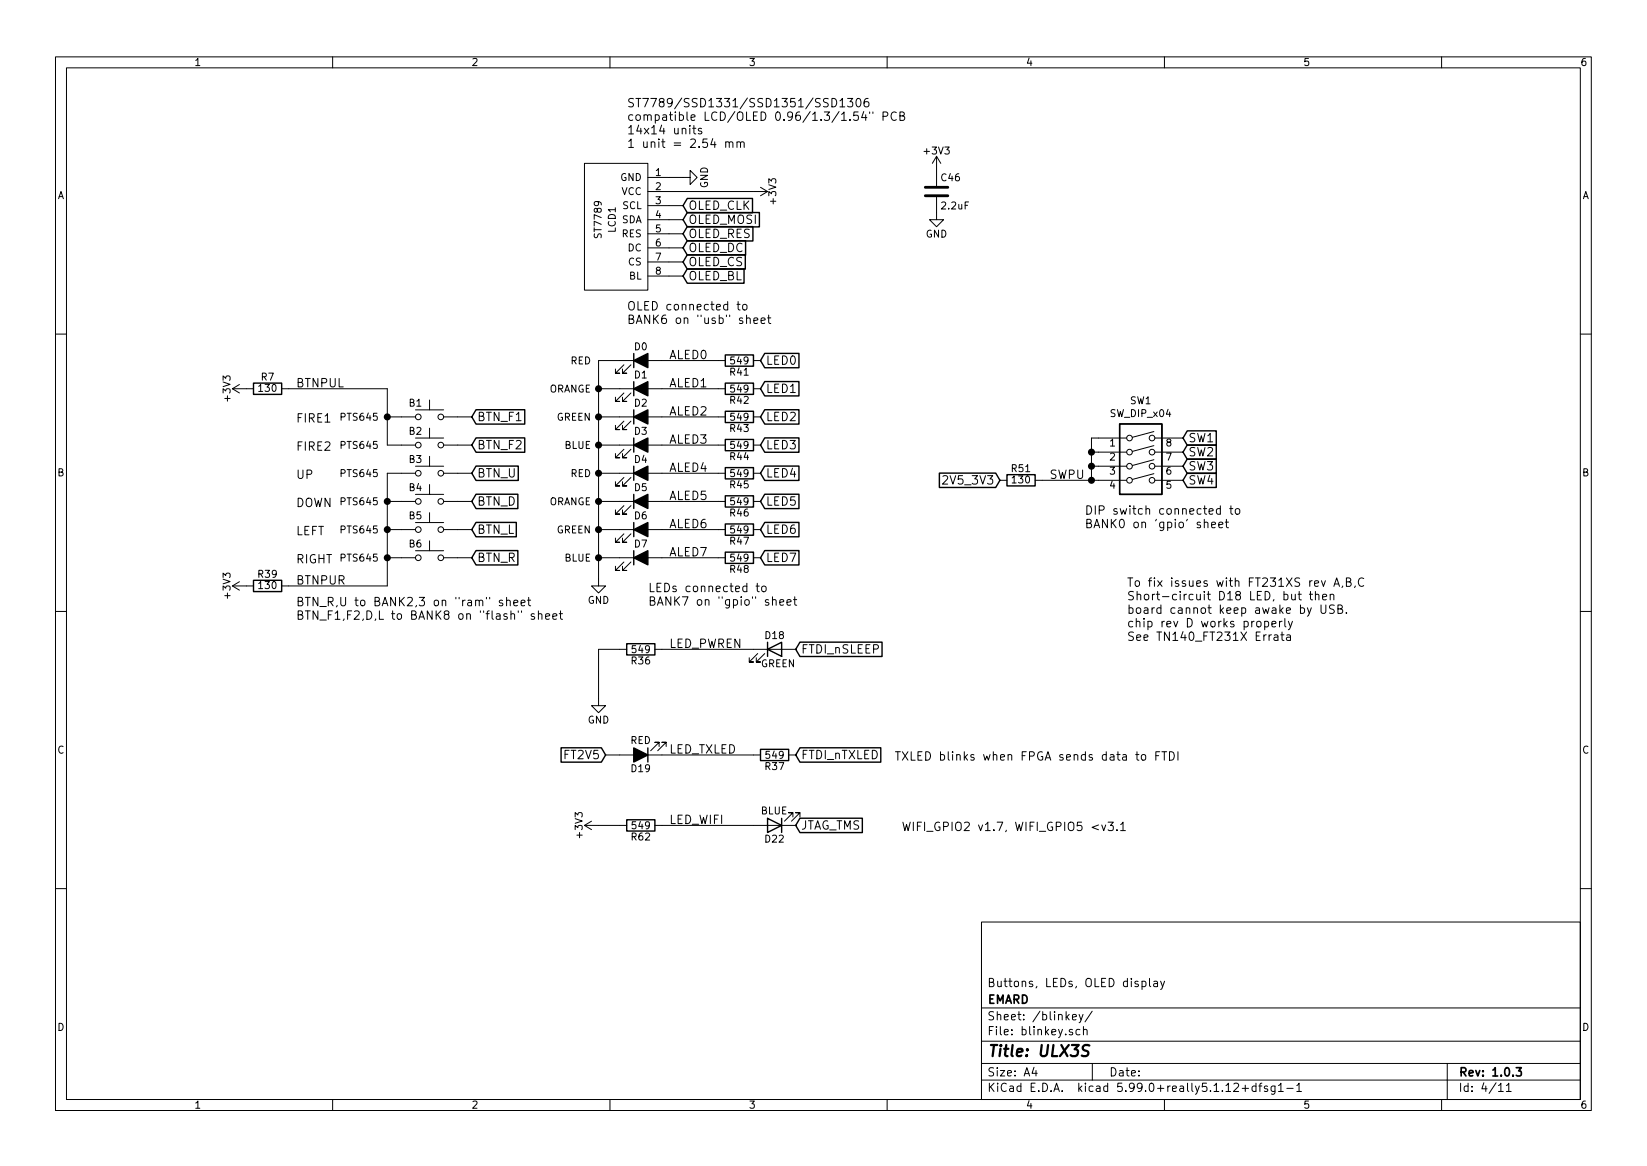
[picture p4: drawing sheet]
EESchema Schematic File Version 4
EELAYER 30 0
EELAYER END
$Descr A4 11693 8268
encoding utf-8
Sheet 4 11
Title "ULX3S"
Date ""
Rev "1.0.3"
Comp "EMARD"
Comment1 "Buttons, LEDs, OLED display"
Comment2 ""
Comment3 ""
Comment4 ""
$EndDescr
Wire Wire Line
	4750 1250 4850 1250
Wire Wire Line
	4750 1350 5350 1350
Wire Wire Line
	4750 1450 4850 1450
Wire Wire Line
	4750 1550 4850 1550
Wire Wire Line
	4750 1650 4850 1650
Wire Wire Line
	4750 1750 4850 1750
Wire Wire Line
	4750 1850 4850 1850
$Comp
L power:GND #PWR086
U 1 1
P 4850 1250
F 0 "#PWR086" H 4850 1000 50  0001 C CNN
F 1 "GND" H 4850 1100 50  0000 C CNN
F 2 "" H 4850 1250 60  0000 C CNN
F 3 "" H 4850 1250 60  0000 C CNN
	1    4850 1250
	0    -1   -1   0   
$EndComp
$Comp
L power:+3V3 #PWR087
U 1 1
P 5350 1350
F 0 "#PWR087" H 5350 1200 50  0001 C CNN
F 1 "+3V3" H 5350 1490 50  0000 C CNN
F 2 "" H 5350 1350 50  0000 C CNN
F 3 "" H 5350 1350 50  0000 C CNN
	1    5350 1350
	0    1    1    0   
$EndComp
Text GLabel 4850 1450 2    60   Input ~ 0
OLED_CLK
Text GLabel 4850 1550 2    60   Input ~ 0
OLED_MOSI
Text GLabel 4850 1650 2    60   Input ~ 0
OLED_RES
Text GLabel 4850 1750 2    60   Input ~ 0
OLED_DC
Text GLabel 4850 1850 2    60   Input ~ 0
OLED_CS
$Comp
L Switch:SW_Push B1
U 1 1
P 3050 2950
F 0 "B1" H 2950 3050 50  0000 C CNN
F 1 "PTS645" H 2550 2950 50  0000 C CNN
F 2 "Button_Switch_SMD:SW_SPST_PTS645" H 3050 1750 50  0001 C CNN
F 3 "http://www.ckswitches.com/media/1471/pts645.pdf" H 3050 1750 50  0001 C CNN
F 4 "www.ckswitches.com" H 3050 2950 60  0001 C CNN "MNF1_URL"
F 5 "PTS645SL50SMTR92 LFS" H 3050 2950 60  0001 C CNN "MPN"
	1    3050 2950
	1    0    0    -1  
$EndComp
Wire Wire Line
	2850 2950 2750 2950
Wire Wire Line
	2750 3950 2850 3950
Wire Wire Line
	2750 3750 2850 3750
Connection ~ 2750 3750
Wire Wire Line
	2750 3550 2850 3550
Connection ~ 2750 3550
Wire Wire Line
	2750 3350 2850 3350
Wire Wire Line
	2750 3150 2850 3150
$Comp
L power:+3V3 #PWR081
U 1 1
P 1750 2750
F 0 "#PWR081" H 1750 2600 50  0001 C CNN
F 1 "+3V3" H 1750 2890 50  0000 C CNN
F 2 "" H 1750 2750 50  0000 C CNN
F 3 "" H 1750 2750 50  0000 C CNN
	1    1750 2750
	0    -1   -1   0   
$EndComp
Wire Wire Line
	3250 2950 3350 2950
Wire Wire Line
	3250 3150 3350 3150
Wire Wire Line
	3250 3350 3350 3350
Wire Wire Line
	3250 3550 3350 3550
Wire Wire Line
	3250 3750 3350 3750
Wire Wire Line
	3250 3950 3350 3950
Text GLabel 3350 2950 2    60   Input ~ 0
BTN_F1
Text GLabel 3350 3150 2    60   Input ~ 0
BTN_F2
Text GLabel 3350 3350 2    60   Input ~ 0
BTN_U
Text GLabel 3350 3550 2    60   Input ~ 0
BTN_D
Text GLabel 3350 3750 2    60   Input ~ 0
BTN_L
Text GLabel 3350 3950 2    60   Input ~ 0
BTN_R
$Comp
L Device:R R7
U 1 1
P 1900 2750
F 0 "R7" V 1980 2750 50  0000 C CNN
F 1 "130" V 1900 2750 50  0000 C CNN
F 2 "Resistor_SMD:R_0603_1608Metric" V 1830 2750 50  0001 C CNN
F 3 "" H 1900 2750 50  0000 C CNN
	1    1900 2750
	0    -1   -1   0   
$EndComp
Text Notes 4450 1050 0    60   ~ 0
ST7789/SSD1331/SSD1351/SSD1306\ncompatible LCD/OLED 0.96/1.3/1.54" PCB \n14x14 units\n1 unit = 2.54 mm
Wire Wire Line
	4400 2550 4250 2550
Wire Wire Line
	4250 2550 4250 2750
Wire Wire Line
	4250 3950 4400 3950
Wire Wire Line
	4400 3750 4250 3750
Connection ~ 4250 3750
Wire Wire Line
	4400 3550 4250 3550
Connection ~ 4250 3550
Wire Wire Line
	4400 3350 4250 3350
Connection ~ 4250 3350
Wire Wire Line
	4400 3150 4250 3150
Connection ~ 4250 3150
Wire Wire Line
	4400 2950 4250 2950
Connection ~ 4250 2950
Wire Wire Line
	4400 2750 4250 2750
Connection ~ 4250 2750
$Comp
L power:GND #PWR083
U 1 1
P 4250 4100
F 0 "#PWR083" H 4250 3850 50  0001 C CNN
F 1 "GND" H 4250 3950 50  0000 C CNN
F 2 "" H 4250 4100 50  0000 C CNN
F 3 "" H 4250 4100 50  0000 C CNN
	1    4250 4100
	1    0    0    -1  
$EndComp
Connection ~ 4250 3950
Wire Wire Line
	4700 2550 5100 2550
Wire Wire Line
	4700 2750 5100 2750
Wire Wire Line
	4700 2950 5100 2950
Wire Wire Line
	4700 3150 5100 3150
Wire Wire Line
	4700 3350 5100 3350
Wire Wire Line
	4700 3550 5100 3550
Wire Wire Line
	4700 3750 5100 3750
Wire Wire Line
	4700 3950 5100 3950
Text GLabel 5400 2550 2    60   Input ~ 0
LED0
Text GLabel 5400 2750 2    60   Input ~ 0
LED1
Text GLabel 5400 2950 2    60   Input ~ 0
LED2
Text GLabel 5400 3150 2    60   Input ~ 0
LED3
Text GLabel 5400 3350 2    60   Input ~ 0
LED4
Text GLabel 5400 3550 2    60   Input ~ 0
LED5
Text GLabel 5400 3750 2    60   Input ~ 0
LED6
Text GLabel 5400 3950 2    60   Input ~ 0
LED7
Text Label 2100 2750 0    60   ~ 0
BTNPUL
$Comp
L st7789:ST7789 LCD1
U 1 1
P 4750 1550
F 0 "LCD1" H 4750 1150 50  0000 C CNN
F 1 "ST7789" H 4750 1050 50  0000 C CNN
F 2 "st7789:st7789" V 4750 1350 50  0001 C CNN
F 3 "https://drive.google.com/file/d/0B5lkVYnewKTGRlpxcEdWaXNvWnM/view" H 4750 1350 50  0001 C CNN
F 4 "www.displaymodule.com" H 4750 1550 60  0001 C CNN "MNF1_URL"
F 5 "DM-OLEDC095-626" H 4750 1550 60  0001 C CNN "MPN"
F 6 "www.mouser.com" H 4750 1550 60  0001 C CNN "Mouser_URL"
F 7 "Leave empty" H 4750 1550 60  0001 C CNN "Note"
	1    4750 1550
	0    1    1    0   
$EndComp
Text GLabel 5650 4600 2    60   Input ~ 0
FTDI_nSLEEP
$Comp
L Device:R R36
U 1 1
P 4550 4600
F 0 "R36" V 4630 4600 50  0000 C CNN
F 1 "549" V 4550 4600 50  0000 C CNN
F 2 "Resistor_SMD:R_0603_1608Metric" V 4480 4600 50  0001 C CNN
F 3 "" H 4550 4600 50  0000 C CNN
	1    4550 4600
	0    1    1    0   
$EndComp
Wire Wire Line
	4700 4600 5350 4600
Text Label 4750 4600 0    60   ~ 0
LED_PWREN
Wire Wire Line
	4400 4600 4250 4600
Wire Wire Line
	4250 4600 4250 4950
$Comp
L power:GND #PWR084
U 1 1
P 4250 4950
F 0 "#PWR084" H 4250 4700 50  0001 C CNN
F 1 "GND" H 4250 4800 50  0000 C CNN
F 2 "" H 4250 4950 50  0000 C CNN
F 3 "" H 4250 4950 50  0000 C CNN
	1    4250 4950
	1    0    0    -1  
$EndComp
Text GLabel 5650 5350 2    60   Input ~ 0
FTDI_nTXLED
$Comp
L Device:LED_ALT D19
U 1 1
P 4550 5350
F 0 "D19" H 4550 5450 50  0000 C CNN
F 1 "RED" H 4550 5250 50  0000 C CNN
F 2 "LED_SMD:LED_0805_2012Metric" H 4550 5350 50  0001 C CNN
F 3 "https://optoelectronics.liteon.com/upload/download/DS-22-99-0150/LTST-C170KRKT.pdf" H 4550 5350 50  0001 C CNN
F 4 "www.liteon.com" H 4550 5350 60  0001 C CNN "MNF1_URL"
F 5 "LTST-C170KRKT" H 4550 5350 60  0001 C CNN "MPN"
F 6 "www.mouser.com" H 4550 5350 60  0001 C CNN "Mouser_URL"
	1    4550 5350
	-1   0    0    1   
$EndComp
$Comp
L Device:R R37
U 1 1
P 5500 5350
F 0 "R37" V 5580 5350 50  0000 C CNN
F 1 "549" V 5500 5350 50  0000 C CNN
F 2 "Resistor_SMD:R_0603_1608Metric" V 5430 5350 50  0001 C CNN
F 3 "" H 5500 5350 50  0000 C CNN
	1    5500 5350
	0    1    1    0   
$EndComp
Wire Wire Line
	4700 5350 5350 5350
Text Label 4750 5350 0    60   ~ 0
LED_TXLED
Text GLabel 4300 5350 0    60   Input ~ 0
FT2V5
Wire Wire Line
	4300 5350 4400 5350
Wire Wire Line
	2050 2750 2750 2750
Wire Wire Line
	2750 2750 2750 2950
$Comp
L power:+3V3 #PWR082
U 1 1
P 1750 4150
F 0 "#PWR082" H 1750 4000 50  0001 C CNN
F 1 "+3V3" H 1750 4290 50  0000 C CNN
F 2 "" H 1750 4150 50  0000 C CNN
F 3 "" H 1750 4150 50  0000 C CNN
	1    1750 4150
	0    -1   -1   0   
$EndComp
$Comp
L Device:R R39
U 1 1
P 1900 4150
F 0 "R39" V 1980 4150 50  0000 C CNN
F 1 "130" V 1900 4150 50  0000 C CNN
F 2 "Resistor_SMD:R_0603_1608Metric" V 1830 4150 50  0001 C CNN
F 3 "" H 1900 4150 50  0000 C CNN
	1    1900 4150
	0    -1   -1   0   
$EndComp
Text Label 2100 4150 0    60   ~ 0
BTNPUR
Wire Wire Line
	2750 4150 2050 4150
Wire Wire Line
	2750 3350 2750 3550
Connection ~ 2750 2950
Connection ~ 2750 3950
$Comp
L Device:R R41
U 1 1
P 5250 2550
F 0 "R41" V 5330 2550 50  0000 C CNN
F 1 "549" V 5250 2550 50  0000 C CNN
F 2 "Resistor_SMD:R_0603_1608Metric" V 5180 2550 50  0001 C CNN
F 3 "" H 5250 2550 50  0000 C CNN
	1    5250 2550
	0    1    1    0   
$EndComp
$Comp
L Device:R R42
U 1 1
P 5250 2750
F 0 "R42" V 5330 2750 50  0000 C CNN
F 1 "549" V 5250 2750 50  0000 C CNN
F 2 "Resistor_SMD:R_0603_1608Metric" V 5180 2750 50  0001 C CNN
F 3 "" H 5250 2750 50  0000 C CNN
	1    5250 2750
	0    1    1    0   
$EndComp
$Comp
L Device:R R43
U 1 1
P 5250 2950
F 0 "R43" V 5330 2950 50  0000 C CNN
F 1 "549" V 5250 2950 50  0000 C CNN
F 2 "Resistor_SMD:R_0603_1608Metric" V 5180 2950 50  0001 C CNN
F 3 "" H 5250 2950 50  0000 C CNN
	1    5250 2950
	0    1    1    0   
$EndComp
$Comp
L Device:R R44
U 1 1
P 5250 3150
F 0 "R44" V 5330 3150 50  0000 C CNN
F 1 "549" V 5250 3150 50  0000 C CNN
F 2 "Resistor_SMD:R_0603_1608Metric" V 5180 3150 50  0001 C CNN
F 3 "" H 5250 3150 50  0000 C CNN
	1    5250 3150
	0    1    1    0   
$EndComp
$Comp
L Device:R R45
U 1 1
P 5250 3350
F 0 "R45" V 5330 3350 50  0000 C CNN
F 1 "549" V 5250 3350 50  0000 C CNN
F 2 "Resistor_SMD:R_0603_1608Metric" V 5180 3350 50  0001 C CNN
F 3 "" H 5250 3350 50  0000 C CNN
	1    5250 3350
	0    1    1    0   
$EndComp
$Comp
L Device:R R46
U 1 1
P 5250 3550
F 0 "R46" V 5330 3550 50  0000 C CNN
F 1 "549" V 5250 3550 50  0000 C CNN
F 2 "Resistor_SMD:R_0603_1608Metric" V 5180 3550 50  0001 C CNN
F 3 "" H 5250 3550 50  0000 C CNN
	1    5250 3550
	0    1    1    0   
$EndComp
$Comp
L Device:R R47
U 1 1
P 5250 3750
F 0 "R47" V 5330 3750 50  0000 C CNN
F 1 "549" V 5250 3750 50  0000 C CNN
F 2 "Resistor_SMD:R_0603_1608Metric" V 5180 3750 50  0001 C CNN
F 3 "" H 5250 3750 50  0000 C CNN
	1    5250 3750
	0    1    1    0   
$EndComp
$Comp
L Device:R R48
U 1 1
P 5250 3950
F 0 "R48" V 5330 3950 50  0000 C CNN
F 1 "549" V 5250 3950 50  0000 C CNN
F 2 "Resistor_SMD:R_0603_1608Metric" V 5180 3950 50  0001 C CNN
F 3 "" H 5250 3950 50  0000 C CNN
	1    5250 3950
	0    1    1    0   
$EndComp
Text Label 4750 2550 0    60   ~ 0
ALED0
Text Label 4750 2750 0    60   ~ 0
ALED1
Text Label 4750 2950 0    60   ~ 0
ALED2
Text Label 4750 3150 0    60   ~ 0
ALED3
Text Label 4750 3350 0    60   ~ 0
ALED4
Text Label 4750 3550 0    60   ~ 0
ALED5
Text Label 4750 3750 0    60   ~ 0
ALED6
Text Label 4750 3950 0    60   ~ 0
ALED7
Text Notes 4600 4300 0    60   ~ 0
LEDs connected to\nBANK7 on "gpio" sheet
Text Notes 2100 4400 0    60   ~ 0
BTN_R,U to BANK2,3 on "ram" sheet\nBTN_F1,F2,D,L to BANK8 on "flash" sheet
$Comp
L Device:R R51
U 1 1
P 7250 3400
F 0 "R51" V 7330 3400 50  0000 C CNN
F 1 "130" V 7250 3400 50  0000 C CNN
F 2 "Resistor_SMD:R_0603_1608Metric" V 7180 3400 50  0001 C CNN
F 3 "" H 7250 3400 50  0000 C CNN
	1    7250 3400
	0    -1   -1   0   
$EndComp
Wire Wire Line
	7400 3400 7750 3400
Wire Wire Line
	7750 3100 7750 3200
Wire Wire Line
	7750 3100 7800 3100
Connection ~ 7750 3400
Wire Wire Line
	7800 3200 7750 3200
Connection ~ 7750 3200
Wire Wire Line
	7800 3300 7750 3300
Connection ~ 7750 3300
Text GLabel 8400 3100 2    60   Input ~ 0
SW1
Text GLabel 8400 3200 2    60   Input ~ 0
SW2
Text GLabel 8400 3300 2    60   Input ~ 0
SW3
Text GLabel 8400 3400 2    60   Input ~ 0
SW4
Text Notes 7700 3750 0    60   ~ 0
DIP switch connected to\nBANK0 on 'gpio' sheet
Text Notes 8000 4550 0    60   ~ 0
To fix issues with FT231XS rev A,B,C\nShort-circuit D18 LED, but then\nboard cannot keep awake by USB.\nchip rev D works properly\nSee TN140_FT231X Errata\n
Text GLabel 5650 5850 2    60   Input ~ 0
JTAG_TMS
$Comp
L Device:R R62
U 1 1
P 4550 5850
F 0 "R62" V 4630 5850 50  0000 C CNN
F 1 "549" V 4550 5850 50  0000 C CNN
F 2 "Resistor_SMD:R_0603_1608Metric" V 4480 5850 50  0001 C CNN
F 3 "" H 4550 5850 50  0000 C CNN
	1    4550 5850
	0    1    1    0   
$EndComp
Wire Wire Line
	4700 5850 5350 5850
Text Label 4750 5850 0    60   ~ 0
LED_WIFI
Wire Wire Line
	4400 5850 4250 5850
Text Label 7450 3400 0    60   ~ 0
SWPU
Text Notes 6350 5400 0    60   ~ 0
TXLED blinks when FPGA sends data to FTDI
Text Notes 4450 2300 0    60   ~ 0
OLED connected to\nBANK6 on "usb" sheet
$Comp
L Device:LED_ALT D7
U 1 1
P 4550 3950
F 0 "D7" H 4550 4050 50  0000 C CNN
F 1 "BLUE" H 4200 3950 50  0000 R CNN
F 2 "LED_SMD:LED_0805_2012Metric" H 4550 3950 50  0001 C CNN
F 3 "http://www.mouser.com/ds/2/239/Lite-On-LTST-C170TBKT-1175372.pdf" H 4550 3950 50  0001 C CNN
F 4 "LTST-C170KRKT" H 4550 3950 50  0001 C CNN "LowCost"
	1    4550 3950
	1    0    0    -1  
$EndComp
$Comp
L Device:LED_ALT D6
U 1 1
P 4550 3750
F 0 "D6" H 4550 3850 50  0000 C CNN
F 1 "GREEN" H 4200 3750 50  0000 R CNN
F 2 "LED_SMD:LED_0805_2012Metric" H 4550 3750 50  0001 C CNN
F 3 "http://optoelectronics.liteon.com/upload/download/DS22-2000-073/LTST-C170KGKT.pdf" H 4550 3750 50  0001 C CNN
F 4 "LTST-C170KRKT" H 4550 3750 50  0001 C CNN "LowCost"
	1    4550 3750
	1    0    0    -1  
$EndComp
$Comp
L Device:LED_ALT D4
U 1 1
P 4550 3350
F 0 "D4" H 4550 3450 50  0000 C CNN
F 1 "RED" H 4200 3350 50  0000 R CNN
F 2 "LED_SMD:LED_0805_2012Metric" H 4550 3350 50  0001 C CNN
F 3 "https://optoelectronics.liteon.com/upload/download/DS-22-99-0150/LTST-C170KRKT.pdf" H 4550 3350 50  0001 C CNN
	1    4550 3350
	1    0    0    -1  
$EndComp
$Comp
L Device:LED_ALT D5
U 1 1
P 4550 3550
F 0 "D5" H 4550 3650 50  0000 C CNN
F 1 "ORANGE" H 4200 3550 50  0000 R CNN
F 2 "LED_SMD:LED_0805_2012Metric" H 4550 3550 50  0001 C CNN
F 3 "https://optoelectronics.liteon.com/upload/download/DS-22-99-0185/LTST-C170KFKT.pdf" H 4550 3550 50  0001 C CNN
F 4 "LTST-C170KRKT" H 4550 3550 50  0001 C CNN "LowCost"
	1    4550 3550
	1    0    0    -1  
$EndComp
$Comp
L Device:LED_ALT D3
U 1 1
P 4550 3150
F 0 "D3" H 4550 3250 50  0000 C CNN
F 1 "BLUE" H 4200 3150 50  0000 R CNN
F 2 "LED_SMD:LED_0805_2012Metric" H 4550 3150 50  0001 C CNN
F 3 "http://optoelectronics.liteon.com/upload/download/DS-22-99-0226/LTST-C170TBKT.pdf" H 4550 3150 50  0001 C CNN
F 4 "www.liteon.com" H 4550 3150 60  0001 C CNN "MNF1_URL"
F 5 "LTST-C170TBKT" H 4550 3150 60  0001 C CNN "MPN"
F 6 "http://optoelectronics.liteon.com/upload/download/ds22-2000-233/ltst-c171tbkt(0630).pdf" H 4550 3150 50  0001 C CNN "Datasheet2"
F 7 "LTST-C171TBKT" H 4550 3150 50  0001 C CNN "MP_N2"
F 8 "https://www.rohm.com/datasheet/SML-M13UT" H 4550 3150 50  0001 C CNN "Datasheet3"
F 9 "SMLMN2BCTT86C" H 4550 3150 50  0001 C CNN "MP_N3"
F 10 "859-LTST-C170TBKT" H 4550 3150 60  0001 C CNN "Mouser"
F 11 "593-LSM0805463V" H 4550 3150 50  0001 C CNN "Mouse_r1"
F 12 "755-SMLMN2BCTT86C" H 4550 3150 50  0001 C CNN "Mouse_r2"
F 13 "859-LTST-C171TBKT" H 4550 3150 50  0001 C CNN "Mouse_r3"
F 14 "160-1579-1-ND" H 4550 3150 50  0001 C CNN "Digikey"
F 15 "94T2911" H 4550 3150 50  0001 C CNN "Newark"
F 16 "19J8850" H 4550 3150 50  0001 C CNN "Newar_k2"
F 17 "C375453" H 4550 3150 50  0001 C CNN "LCSC"
F 18 "0.02930$" H 4550 3150 50  0001 C CNN "price300_LCSC"
F 19 "LTST-C170KRKT" H 4550 3150 50  0001 C CNN "LowCost"
F 20 "FV004" H 4550 3150 50  0001 C CNN "Koncar"
F 21 "T" H 4550 3150 50  0001 C CNN "Side"
	1    4550 3150
	1    0    0    -1  
$EndComp
$Comp
L Device:LED_ALT D2
U 1 1
P 4550 2950
F 0 "D2" H 4550 3050 50  0000 C CNN
F 1 "GREEN" H 4200 2950 50  0000 R CNN
F 2 "LED_SMD:LED_0805_2012Metric" H 4550 2950 50  0001 C CNN
F 3 "http://optoelectronics.liteon.com/upload/download/DS22-2000-073/LTST-C170KGKT.pdf" H 4550 2950 50  0001 C CNN
F 4 "www.liteon.com" H 4550 2950 60  0001 C CNN "MNF1_URL"
F 5 "LTST-C170TGKT" H 4550 2950 50  0001 C CNN "MPN"
F 6 "859-LTST-C170TGKT" H 4550 2950 50  0001 C CNN "Mouser"
F 7 "160-1887-1-ND" H 4550 2950 50  0001 C CNN "Digikey"
F 8 "75R0588" H 4550 2950 50  0001 C CNN "Newark"
F 9 "C364562" H 4550 2950 50  0001 C CNN "LCSC"
F 10 "LTST-C170TGKT" H 4550 2950 50  0001 C CNN "TME"
F 11 "0.0789$" H 4550 2950 50  0001 C CNN "price300_TME"
F 12 "LTST-C170KRKT" H 4550 2950 50  0001 C CNN "LowCost"
F 13 "FV005" H 4550 2950 50  0001 C CNN "Koncar"
F 14 "T" H 4550 2950 50  0001 C CNN "Side"
	1    4550 2950
	1    0    0    -1  
$EndComp
$Comp
L Device:LED_ALT D0
U 1 1
P 4550 2550
F 0 "D0" H 4550 2650 50  0000 C CNN
F 1 "RED" H 4200 2550 50  0000 R CNN
F 2 "LED_SMD:LED_0805_2012Metric" H 4550 2550 50  0001 C CNN
F 3 "https://optoelectronics.liteon.com/upload/download/DS-22-99-0150/LTST-C170KRKT.pdf" H 4550 2550 50  0001 C CNN
F 4 "www.liteon.com" H 4550 2550 60  0001 C CNN "MNF1_URL"
F 5 "LTST-C170KRKT" H 4550 2550 60  0001 C CNN "MPN"
F 6 "859-LTST-C170KRKT" H 4550 2550 60  0001 C CNN "Mouser"
F 7 "859-LTST-C171KRKT" H 4550 2550 50  0001 C CNN "Mouse_r1"
F 8 "743-IN-S85ATR" H 4550 2550 50  0001 C CNN "Mouse_r2"
F 9 "645-598-8110-107F" H 4550 2550 50  0001 C CNN "Mouse_r3"
F 10 "160-1415-1-ND" H 4550 2550 50  0001 C CNN "Digikey"
F 11 "75R0581" H 4550 2550 50  0001 C CNN "Newark"
F 12 "61AC0090" H 4550 2550 50  0001 C CNN "Newar_k2"
F 13 "C94868" H 4550 2550 50  0001 C CNN "LCSC"
F 14 "0.0195$" H 4550 2550 50  0001 C CNN "price400_LCSC"
F 15 "FV007" H 4550 2550 50  0001 C CNN "Koncar"
F 16 "TB" H 4550 2550 50  0001 C CNN "Side"
	1    4550 2550
	1    0    0    -1  
$EndComp
$Comp
L Device:LED_ALT D1
U 1 1
P 4550 2750
F 0 "D1" H 4550 2850 50  0000 C CNN
F 1 "ORANGE" H 4200 2750 50  0000 R CNN
F 2 "LED_SMD:LED_0805_2012Metric" H 4550 2750 50  0001 C CNN
F 3 "https://optoelectronics.liteon.com/upload/download/DS-22-99-0185/LTST-C170KFKT.pdf" H 4550 2750 50  0001 C CNN
F 4 "www.liteon.com" H 4550 2750 60  0001 C CNN "MNF1_URL"
F 5 "LTST-C170KFKT" H 4550 2750 60  0001 C CNN "MPN"
F 6 "859-LTST-C170KFKT" H 4550 2750 60  0001 C CNN "Mouser"
F 7 "859-LTST-C171KFKT" H 4550 2750 50  0001 C CNN "Mouse_r1"
F 8 "645-598-8130-107F" H 4550 2750 50  0001 C CNN "Mouse_r3"
F 9 "160-1413-1-ND" H 4550 2750 50  0001 C CNN "Digikey"
F 10 "75R0583" H 4550 2750 50  0001 C CNN "Newark"
F 11 "61AC0088" H 4550 2750 50  0001 C CNN "Newar_k2"
F 12 "C284931" H 4550 2750 50  0001 C CNN "LCSC"
F 13 "0.02075$" H 4550 2750 50  0001 C CNN "price200_LCSC"
F 14 "LTST-C170KRKT" H 4550 2750 50  0001 C CNN "LowCost"
F 15 "FV006" H 4550 2750 50  0001 C CNN "Koncar"
F 16 "T" H 4550 2750 50  0001 C CNN "Side"
	1    4550 2750
	1    0    0    -1  
$EndComp
$Comp
L Switch:SW_Push B2
U 1 1
P 3050 3150
F 0 "B2" H 2950 3250 50  0000 C CNN
F 1 "PTS645" H 2550 3150 50  0000 C CNN
F 2 "Button_Switch_SMD:SW_SPST_PTS645" H 3050 1950 50  0001 C CNN
F 3 "http://www.ckswitches.com/media/1471/pts645.pdf" H 3050 1950 50  0001 C CNN
F 4 "www.ckswitches.com" H 3050 3150 60  0001 C CNN "MNF1_URL"
F 5 "PTS645SL50SMTR92 LFS" H 3050 3150 60  0001 C CNN "MPN"
	1    3050 3150
	1    0    0    -1  
$EndComp
$Comp
L Switch:SW_Push B3
U 1 1
P 3050 3350
F 0 "B3" H 2950 3450 50  0000 C CNN
F 1 "PTS645" H 2550 3350 50  0000 C CNN
F 2 "Button_Switch_SMD:SW_SPST_PTS645" H 3050 2150 50  0001 C CNN
F 3 "http://www.ckswitches.com/media/1471/pts645.pdf" H 3050 2150 50  0001 C CNN
F 4 "www.ckswitches.com" H 3050 3350 60  0001 C CNN "MNF1_URL"
F 5 "PTS645SL50SMTR92 LFS" H 3050 3350 60  0001 C CNN "MPN"
	1    3050 3350
	1    0    0    -1  
$EndComp
$Comp
L Switch:SW_Push B4
U 1 1
P 3050 3550
F 0 "B4" H 2950 3650 50  0000 C CNN
F 1 "PTS645" H 2550 3550 50  0000 C CNN
F 2 "Button_Switch_SMD:SW_SPST_PTS645" H 3050 2350 50  0001 C CNN
F 3 "http://www.ckswitches.com/media/1471/pts645.pdf" H 3050 2350 50  0001 C CNN
F 4 "www.ckswitches.com" H 3050 3550 60  0001 C CNN "MNF1_URL"
F 5 "PTS645SL50SMTR92 LFS" H 3050 3550 60  0001 C CNN "MPN"
	1    3050 3550
	1    0    0    -1  
$EndComp
$Comp
L Switch:SW_Push B5
U 1 1
P 3050 3750
F 0 "B5" H 2950 3850 50  0000 C CNN
F 1 "PTS645" H 2550 3750 50  0000 C CNN
F 2 "Button_Switch_SMD:SW_SPST_PTS645" H 3050 2550 50  0001 C CNN
F 3 "http://www.ckswitches.com/media/1471/pts645.pdf" H 3050 2550 50  0001 C CNN
F 4 "www.ckswitches.com" H 3050 3750 60  0001 C CNN "MNF1_URL"
F 5 "PTS645SL50SMTR92 LFS" H 3050 3750 60  0001 C CNN "MPN"
	1    3050 3750
	1    0    0    -1  
$EndComp
$Comp
L Switch:SW_Push B6
U 1 1
P 3050 3950
F 0 "B6" H 2950 4050 50  0000 C CNN
F 1 "PTS645" H 2550 3950 50  0000 C CNN
F 2 "Button_Switch_SMD:SW_SPST_PTS645" H 3050 2750 50  0001 C CNN
F 3 "http://www.ckswitches.com/media/1471/pts645.pdf" H 3050 2750 50  0001 C CNN
F 4 "www.ckswitches.com" H 3050 3950 60  0001 C CNN "MNF1_URL"
F 5 "PTS645SL50SMTR92 LFS" H 3050 3950 60  0001 C CNN "MPN"
	1    3050 3950
	1    0    0    -1  
$EndComp
Text Notes 6400 5900 0    60   ~ 0
WIFI_GPIO2 v1.7, WIFI_GPIO5 <v3.1
Text Notes 2100 3000 0    60   ~ 0
FIRE1
Text Notes 2100 3200 0    60   ~ 0
FIRE2
Text Notes 2100 3400 0    60   ~ 0
UP
Text Notes 2100 3600 0    60   ~ 0
DOWN
Text Notes 2100 3800 0    60   ~ 0
LEFT
Text Notes 2100 4000 0    60   ~ 0
RIGHT
$Comp
L Device:C C46
U 1 1
P 6650 1350
F 0 "C46" H 6675 1450 50  0000 L CNN
F 1 "2.2uF" H 6675 1250 50  0000 L CNN
F 2 "Capacitor_SMD:C_0805_2012Metric" H 6688 1200 50  0001 C CNN
F 3 "" H 6650 1350 50  0001 C CNN
F 4 "www.yageo.com" H 6650 1350 50  0001 C CNN "MNF1_URL"
F 5 "CC0805MRX5R6BB225" H 6650 1350 50  0001 C CNN "MPN"
	1    6650 1350
	1    0    0    -1  
$EndComp
$Comp
L power:+3V3 #PWR088
U 1 1
P 6650 1200
F 0 "#PWR088" H 6650 1050 50  0001 C CNN
F 1 "+3V3" H 6650 1340 50  0000 C CNN
F 2 "" H 6650 1200 50  0000 C CNN
F 3 "" H 6650 1200 50  0000 C CNN
	1    6650 1200
	1    0    0    -1  
$EndComp
$Comp
L power:GND #PWR089
U 1 1
P 6650 1500
F 0 "#PWR089" H 6650 1250 50  0001 C CNN
F 1 "GND" H 6650 1350 50  0000 C CNN
F 2 "" H 6650 1500 60  0000 C CNN
F 3 "" H 6650 1500 60  0000 C CNN
	1    6650 1500
	1    0    0    -1  
$EndComp
Wire Wire Line
	2750 3750 2750 3950
Wire Wire Line
	2750 3550 2750 3750
Wire Wire Line
	4250 3750 4250 3950
Wire Wire Line
	4250 3550 4250 3750
Wire Wire Line
	4250 3350 4250 3550
Wire Wire Line
	4250 3150 4250 3350
Wire Wire Line
	4250 2950 4250 3150
Wire Wire Line
	4250 2750 4250 2950
Wire Wire Line
	4250 3950 4250 4100
Wire Wire Line
	2750 2950 2750 3150
Wire Wire Line
	2750 3950 2750 4150
Wire Wire Line
	7750 3400 7800 3400
Wire Wire Line
	7750 3200 7750 3300
Wire Wire Line
	7750 3300 7750 3400
Text GLabel 7100 3400 0    60   Input ~ 0
2V5_3V3
$Comp
L Switch:SW_DIP_x04 SW1
U 1 1
P 8100 3300
F 0 "SW1" H 8100 3767 50  0000 C CNN
F 1 "SW_DIP_x04" H 8100 3676 50  0000 C CNN
F 2 "dipswitch:SW_DIP_x4_W8.61mm_Slide_LowProfile" H 8100 3300 50  0001 C CNN
F 3 "https://www.ctscorp.com/wp-content/uploads/219.pdf" H 8100 3300 50  0001 C CNN
F 4 "www.jameco.com" H 8100 3300 50  0001 C CNN "MNF1_URL"
F 5 "219-4MST" H 8100 3300 50  0001 C CNN "MPN"
F 6 "https://datasheet.lcsc.com/szlcsc/1912111437_XKB-Enterprise-DSHP04TS-S_C319050.pdf" H 8100 3300 50  0001 C CNN "MNF2_URL"
F 7 "DSHP04TS-S" H 8100 3300 50  0001 C CNN "MPN2"
F 8 "774-2194MST" H 8100 3300 50  0001 C CNN "Mouser"
F 9 "774-219-4MSTF" H 8100 3300 50  0001 C CNN "Mouse_r2"
F 10 "774-219-4LPS" H 8100 3300 50  0001 C CNN "Mouse_r1"
F 11 "CT2194MST-ND" H 8100 3300 50  0001 C CNN "Digikey"
F 12 "29P1768" H 8100 3300 50  0001 C CNN "Newark"
F 13 "C319050" H 8100 3300 50  0001 C CNN "LCSC"
F 14 "FSW002" H 8100 3300 50  0001 C CNN "Koncar"
F 15 "T" H 8100 3300 50  0001 C CNN "Side"
	1    8100 3300
	1    0    0    -1  
$EndComp
$Comp
L Device:LED D22
U 1 1
P 5500 5850
F 0 "D22" H 5500 5950 50  0000 C CNN
F 1 "BLUE" H 5600 5750 50  0000 R CNN
F 2 "LED_SMD:LED_0805_2012Metric" H 5500 5850 50  0001 C CNN
F 3 "http://optoelectronics.liteon.com/upload/download/DS-22-99-0226/LTST-C170TBKT.pdf" H 5500 5850 50  0001 C CNN
F 4 "www.liteon.com" H 5500 5850 60  0001 C CNN "MNF1_URL"
F 5 "LTST-C170TBKT" H 5500 5850 60  0001 C CNN "MPN"
F 6 "http://optoelectronics.liteon.com/upload/download/ds22-2000-233/ltst-c171tbkt(0630).pdf" H 5500 5850 50  0001 C CNN "Datasheet2"
F 7 "LTST-C171TBKT" H 5500 5850 50  0001 C CNN "MP_N2"
F 8 "https://www.rohm.com/datasheet/SML-M13UT" H 5500 5850 50  0001 C CNN "Datasheet3"
F 9 "SMLMN2BCTT86C" H 5500 5850 50  0001 C CNN "MP_N3"
F 10 "859-LTST-C170TBKT" H 5500 5850 60  0001 C CNN "Mouser"
F 11 "593-LSM0805463V" H 5500 5850 50  0001 C CNN "Mouse_r1"
F 12 "755-SMLMN2BCTT86C" H 5500 5850 50  0001 C CNN "Mouse_r2"
F 13 "859-LTST-C171TBKT" H 5500 5850 50  0001 C CNN "Mouse_r3"
F 14 "160-1579-1-ND" H 5500 5850 50  0001 C CNN "Digikey"
F 15 "94T2911" H 5500 5850 50  0001 C CNN "Newark"
F 16 "C375453" H 5500 5850 50  0001 C CNN "LCSC"
F 17 "FV004" H 5500 5850 50  0001 C CNN "Koncar"
F 18 "T" H 5500 5850 50  0001 C CNN "Side"
	1    5500 5850
	-1   0    0    1   
$EndComp
$Comp
L Device:LED D18
U 1 1
P 5500 4600
F 0 "D18" H 5500 4700 50  0000 C CNN
F 1 "GREEN" H 5650 4500 50  0000 R CNN
F 2 "LED_SMD:LED_0805_2012Metric" H 5500 4600 50  0001 C CNN
F 3 "http://optoelectronics.liteon.com/upload/download/DS22-2000-073/LTST-C170KGKT.pdf" H 5500 4600 50  0001 C CNN
F 4 "www.liteon.com" H 5500 4600 60  0001 C CNN "MNF1_URL"
F 5 "LTST-C170TGKT " H 5500 4600 50  0001 C CNN "MPN"
F 6 "859-LTST-C170TGKT" H 5500 4600 50  0001 C CNN "Mouser"
F 7 "160-1887-1-ND" H 5500 4600 50  0001 C CNN "Digikey"
F 8 "75R0588" H 5500 4600 50  0001 C CNN "Newark"
F 9 "C364562" H 5500 4600 50  0001 C CNN "LCSC"
F 10 "FV005" H 5500 4600 50  0001 C CNN "Koncar"
F 11 "T" H 5500 4600 50  0001 C CNN "Side"
	1    5500 4600
	1    0    0    -1  
$EndComp
Text GLabel 4850 1950 2    60   Input ~ 0
OLED_BL
Wire Wire Line
	4750 1950 4850 1950
$Comp
L power:+3V3 #PWR0122
U 1 1
P 4250 5850
F 0 "#PWR0122" H 4250 5700 50  0001 C CNN
F 1 "+3V3" H 4250 5990 50  0000 C CNN
F 2 "" H 4250 5850 50  0000 C CNN
F 3 "" H 4250 5850 50  0000 C CNN
	1    4250 5850
	0    -1   -1   0   
$EndComp
$EndSCHEMATC
